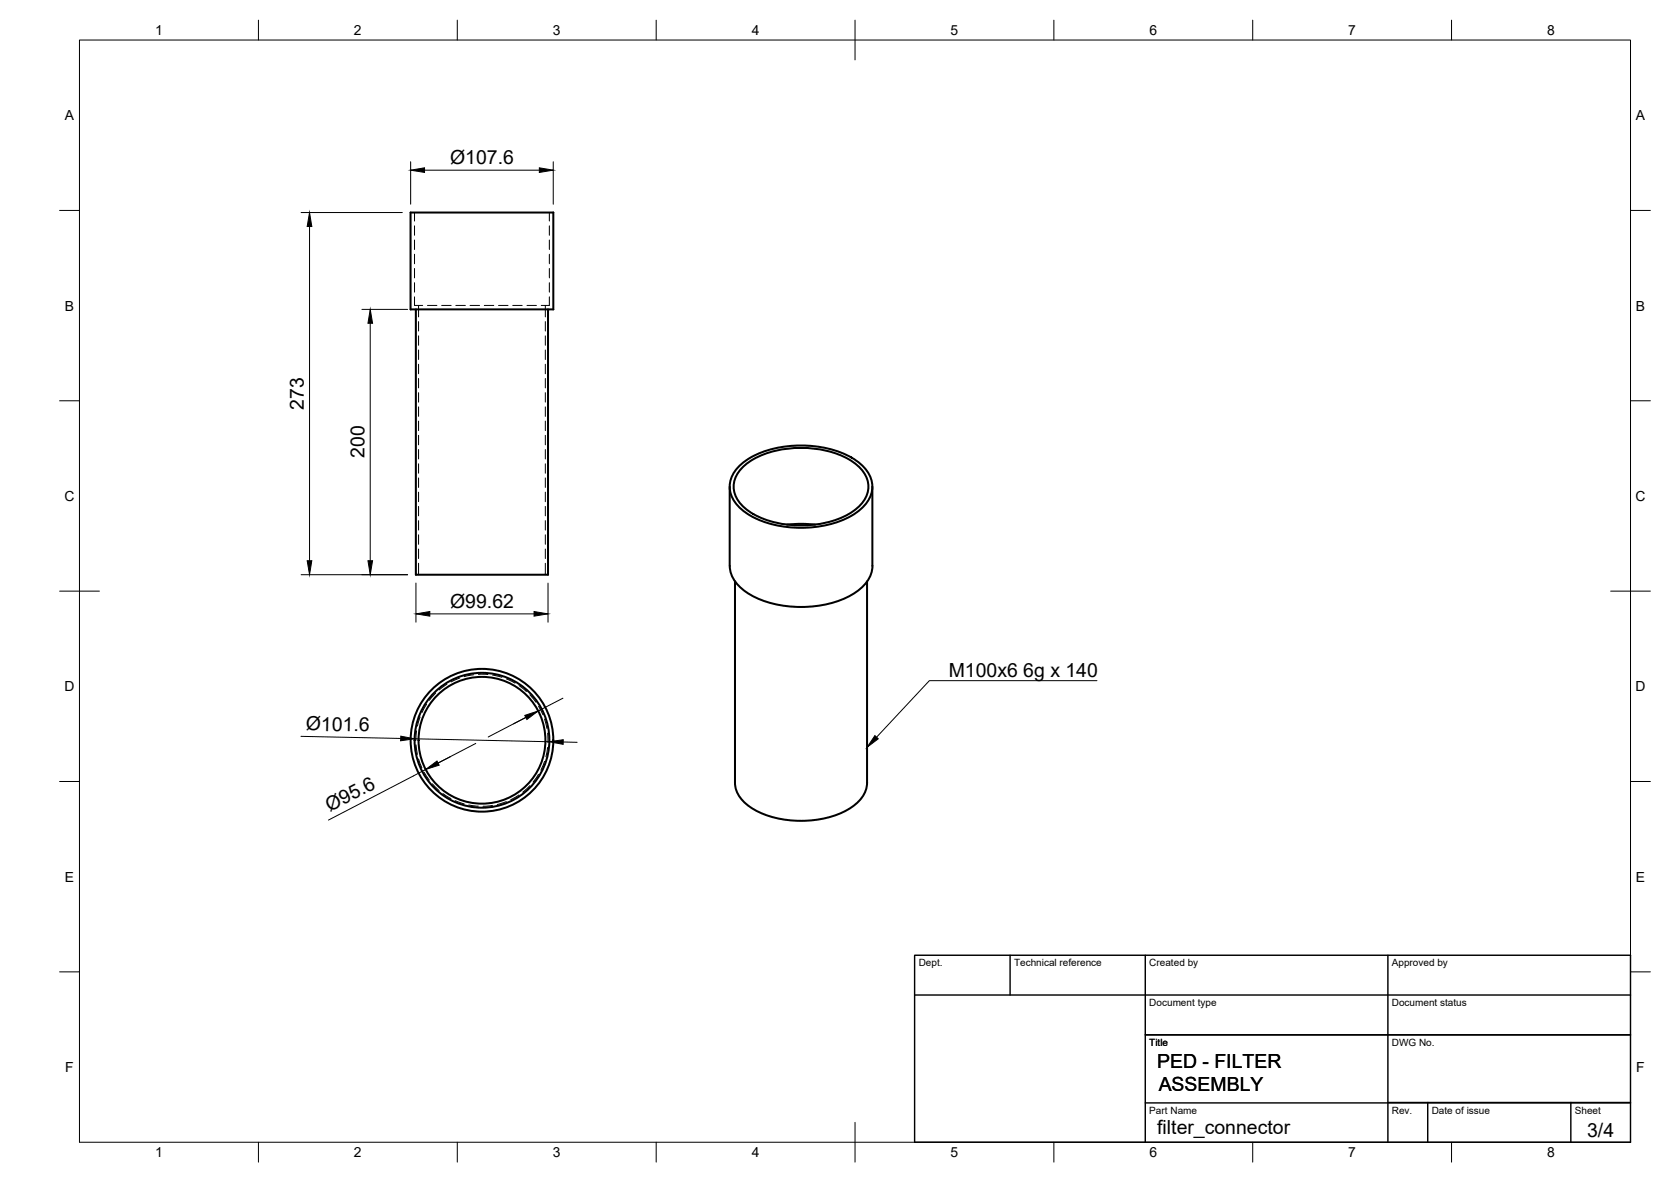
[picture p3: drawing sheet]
<svg xmlns="http://www.w3.org/2000/svg" width="420mm" height="297mm" viewBox="0 0 420 297" stroke-linecap="round" stroke-linejoin="round" font-family="sans-serif">
<!-- layer: Hidden -->
<g fill="none" stroke="#000" stroke-width=".25">
<path d="M104.2 53.4v2.1M104.2 56.8v2.3M138.1 53.4v2.1M138.1 56.8v2.3M104.2 74.6v2.2h2.1M104.2 60.3v2.4M104.2 63.9v2.4M104.2 67.5v2.3M104.2 71v2.4M105.2 76.8v2.8M107.5 76.8h2.4M111.1 76.8h2.3"/>
<path d="M114.6 76.8h2.4M118.2 76.8h2.4M121.8 76.8h2.4M125.3 76.8h2.4M128.9 76.8h2.4M132.5 76.8h2.4M137.1 76.8v2.8M138.1 74.6v2.2h-2M138.1 60.3v2.4M138.1 63.9v2.4M138.1 67.5v2.3M138.1 71v2.4"/>
<path d="M105.2 80.8v2.4M105.2 84.4v2.4M105.2 88v2.3M105.2 91.5v2.4M105.2 95.1v2.4M105.2 98.7v2.4M137.1 80.8v2.4M137.1 84.4v2.4M137.1 88v2.3M137.1 91.5v2.4M137.1 95.1v2.4M137.1 98.7v2.4"/>
<path d="M105.2 102.2v2.4M105.2 105.8v2.4M105.2 109.4v2.4M105.2 113v2.3M105.2 116.6v2.3M137.1 102.2v2.4M137.1 105.8v2.4M137.1 109.4v2.4M137.1 113v2.3M137.1 116.6v2.3M105.2 120.1v2.4M105.2 123.7v2.4"/>
<path d="M105.2 127.3v2.3M105.2 130.8v2.4M105.2 134.4v2.4M105.2 138v2.4M137.1 120.1v2.4M137.1 123.7v2.4M137.1 127.3v2.3M137.1 130.8v2.4M137.1 134.4v2.4M137.1 138v2.4M105.2 141.5v2.9M137.1 141.5v2.9"/>
<path d="M107.3 177l-1.2 2.1M109.5 174.2l-1.6 1.8M112.4 172l-2 1.4M115.6 170.4l-2.2 1M119.1 169.6l-2.4 .4M120.3 169.5h2.4M123.9 169.7l2.3 .5M127.3 170.6l2.2 1.1M130.5 172.3l1.9 1.5M133.2 174.6l1.6 1.9M135.4 177.5l1.1 2.1M104.6 187.2l.3 2.4"/>
<path d="M104.7 183.6l-.1 2.4M105.2 190.7l.9 2.3M105.6 180.2l-.6 2.3M106.6 194.1l1.3 2M108.7 197l1.7 1.7M111.4 199.4l2 1.3M130.5 199.8l-2.1 1.2M133.2 197.4l-1.8 1.7M135.4 194.6l-1.4 2M136.9 180.7l.6 2.4M136.9 191.3l-.9 2.3M137.7 184.2l.1 2.4"/>
<path d="M137.7 187.8l-.4 2.4M114.5 201.2l2.2 .8M117.9 202.3l2.4 .3M123.8 202.4l-2.3 .2M127.3 201.5l-2.3 .7"/>
</g>
<!-- layer: Visible -->
<g fill="none" stroke="#000" stroke-width=".51">
<path d="M103.2 53.4h35.9v24.4h-35.9zM104.6 77.8v66.6h33.2v-66.6M186.3 116.7a23.9 23.9 0 0 1 16.8-4.7 21 21 0 0 1 14.4 5.7 6.8 6.8 0 0 1-1 10.2 23.9 23.9 0 0 1-16.8 4.7 21 21 0 0 1-14.3-5.7 6.8 6.8 0 0 1 .9-10.2zM187 117.2a22.5 22.5 0 0 1 16-4.6 21.4 21.4 0 0 1 12.8 4.6 6.5 6.5 0 0 1 0 10.2 22.5 22.5 0 0 1-16 4.6 21.4 21.4 0 0 1-12.8-4.6 6.5 6.5 0 0 1 0-10.2zM183.5 122.3v19.9a9.3 9.3 0 0 0 5.9 7.7 28 28 0 0 0 25.3-.8 8.8 8.8 0 0 0 4.7-6.9M197.9 131.9a29.2 29.2 0 0 1 7.1 0M219.4 122.3v19.9M184.8 146.1v50.6M218 146.1v50.6M184.8 196.7a8.6 8.6 0 0 0 5.5 7.1 26 26 0 0 0 23.4-.7 8.1 8.1 0 0 0 4.3-6.4"/>
<circle cx="121.2" cy="186" r="15.9"/>
<circle cx="121.2" cy="186" r="17.9"/>
<circle cx="121.2" cy="186" r="16.9"/>
</g>
<!-- layer: BORDER -->
<g fill="none" stroke="#000" stroke-width=".25">
<path d="M20 10.1h390v276.9h-390zM65 5.1v5M115 5.1v5M165 5.1v5M215 5.1v10M265 5.1v5M315 5.1v5M365 5.1v5M15 52.9h5M410 52.9h5M15 100.7h5M410 100.7h5"/>
<path d="M15 148.6h10M405 148.6h10M15 196.4h5M410 196.4h5M15 244.2h5M410 244.2h5M65 287v5M115 287v5M165 287v5M215 282.1v9.9M265 287v5M315 287v5"/>
<path d="M365 287v5"/>
</g>
<!-- layer: TITLEBLOCK -->
<path d="M230 240.1h180v46.9h-180zM230 250h180M254 240.1v9.9M288 240.1v46.9M349 240.1v46.9M288 260.1h122M288 277.2h122M349 277.1h61M359 277.1v9.9M395 277.1v9.9" fill="none" stroke="#000" stroke-width=".36"/>
<!-- layer: FD_Dimensions -->
<g fill="none" stroke="#000" stroke-width=".25">
<path d="M75.7 53.4h25.5M77.8 56.9v84M103.3 40.6v10.7M106.7 42.8h28.9M139.1 40.6v10.7M91 77.8h11.5M93.1 81.2v59.7M75.7 144.4h26.8M104.6 146.5v9.9M108.1 154.3h26.2M137.8 146.5v9.9M141.5 175.5l-18.8 9.7"/>
<path d="M75.7 185l25.1 .6M104.2 185.7l33.9 .7M113.3 190.1l-3.1 1.7M119.6 186.8l-37 19.3M141.6 186.5h3.5"/>
</g>
<path d="M77.8 53.4l.6 3.5h-1.2zM103.3 42.8l3.4-.6v1.1zM135.6 42.2l3.5 .6-3.5 .5zM93.1 77.8l.6 3.4h-1.2zM77.2 140.9h1.2l-.6 3.5zM92.5 140.9h1.2l-.6 3.5zM104.6 154.3l3.5-.6v1.1zM134.3 153.7l3.5 .6-3.5 .5zM132 179.8l3.3-1.1-2.8 2.1zM100.8 185l3.4 .7-3.5 .5zM107 193.4l2.9-2.2 .5 1.1zM138.1 186.4l3.5-.5v1.2z" fill="#000" stroke="#000" stroke-width=".25"/>
<!-- layer: Hole Notes -->
<path d="M220 184.9l.8 .8-2.8 2.1z" fill="#000" stroke="#000" stroke-width=".25"/>
<path d="M275.8 171.1h-42.1l-13.3 14.2" fill="none" stroke="#000" stroke-width=".25"/>
<g font-size="4.9">
<text x="113.2" y="41.2">Ø107.6</text>
<text x="76.4" y="103" transform="rotate(-90 76.4 103)">273</text>
<text x="91.6" y="115.1" transform="rotate(-90 91.6 115.1)">200</text>
<text x="113.2" y="152.7">Ø99.62</text>
<text x="238.5" y="170">M100x6</text>
<text x="257.3" y="170">6g x 140</text>
<text x="76.9" y="183.5" transform="rotate(1 76.9 183.5)">Ø101.6</text>
<text x="82.9" y="204.2" transform="rotate(-27 82.9 204.2)">Ø95.6</text>
<text x="291" y="268.3">PED - FILTER</text>
<text x="291.3" y="274.2">ASSEMBLY</text>
<text x="291" y="285.1">filter_connector</text>
<text x="399.1" y="285.7">3/4</text>
</g>
<g font-size="3.5">
<text x="39" y="8.8">1</text>
<text x="89" y="8.8">2</text>
<text x="139" y="8.8">3</text>
<text x="189" y="8.8">4</text>
<text x="239" y="8.8">5</text>
<text x="289" y="8.8">6</text>
<text x="339" y="8.8">7</text>
<text x="389" y="8.8">8</text>
<text x="16.3" y="30.2">A</text>
<text x="411.3" y="30.2">A</text>
<text x="16.3" y="78">B</text>
<text x="411.3" y="78">B</text>
<text x="16.2" y="125.9">C</text>
<text x="411.2" y="125.9">C</text>
<text x="16.2" y="173.7">D</text>
<text x="411.2" y="173.7">D</text>
<text x="16.3" y="221.6">E</text>
<text x="411.3" y="221.6">E</text>
<text x="16.4" y="269.4">F</text>
<text x="411.4" y="269.4">F</text>
<text x="39" y="290.8">1</text>
<text x="89" y="290.8">2</text>
<text x="139" y="290.8">3</text>
<text x="189" y="290.8">4</text>
<text x="239" y="290.8">5</text>
<text x="289" y="290.8">6</text>
<text x="339" y="290.8">7</text>
<text x="389" y="290.8">8</text>
</g>
<g font-size="2.5">
<text x="231" y="242.9">Dept.</text>
<text x="255" y="242.9">Technical reference</text>
<text x="289" y="242.9">Created by</text>
<text x="350" y="242.9">Approved by</text>
<text x="289" y="252.8">Document type</text>
<text x="350" y="252.8">Document status</text>
<text x="289" y="262.9">Title</text>
<text x="350" y="262.9">DWG No.</text>
<text x="289" y="280">Part Name</text>
<text x="350" y="279.9">Rev.</text>
<text x="360" y="279.9">Date of issue</text>
<text x="396" y="279.9">Sheet</text>
</g>
</svg>
